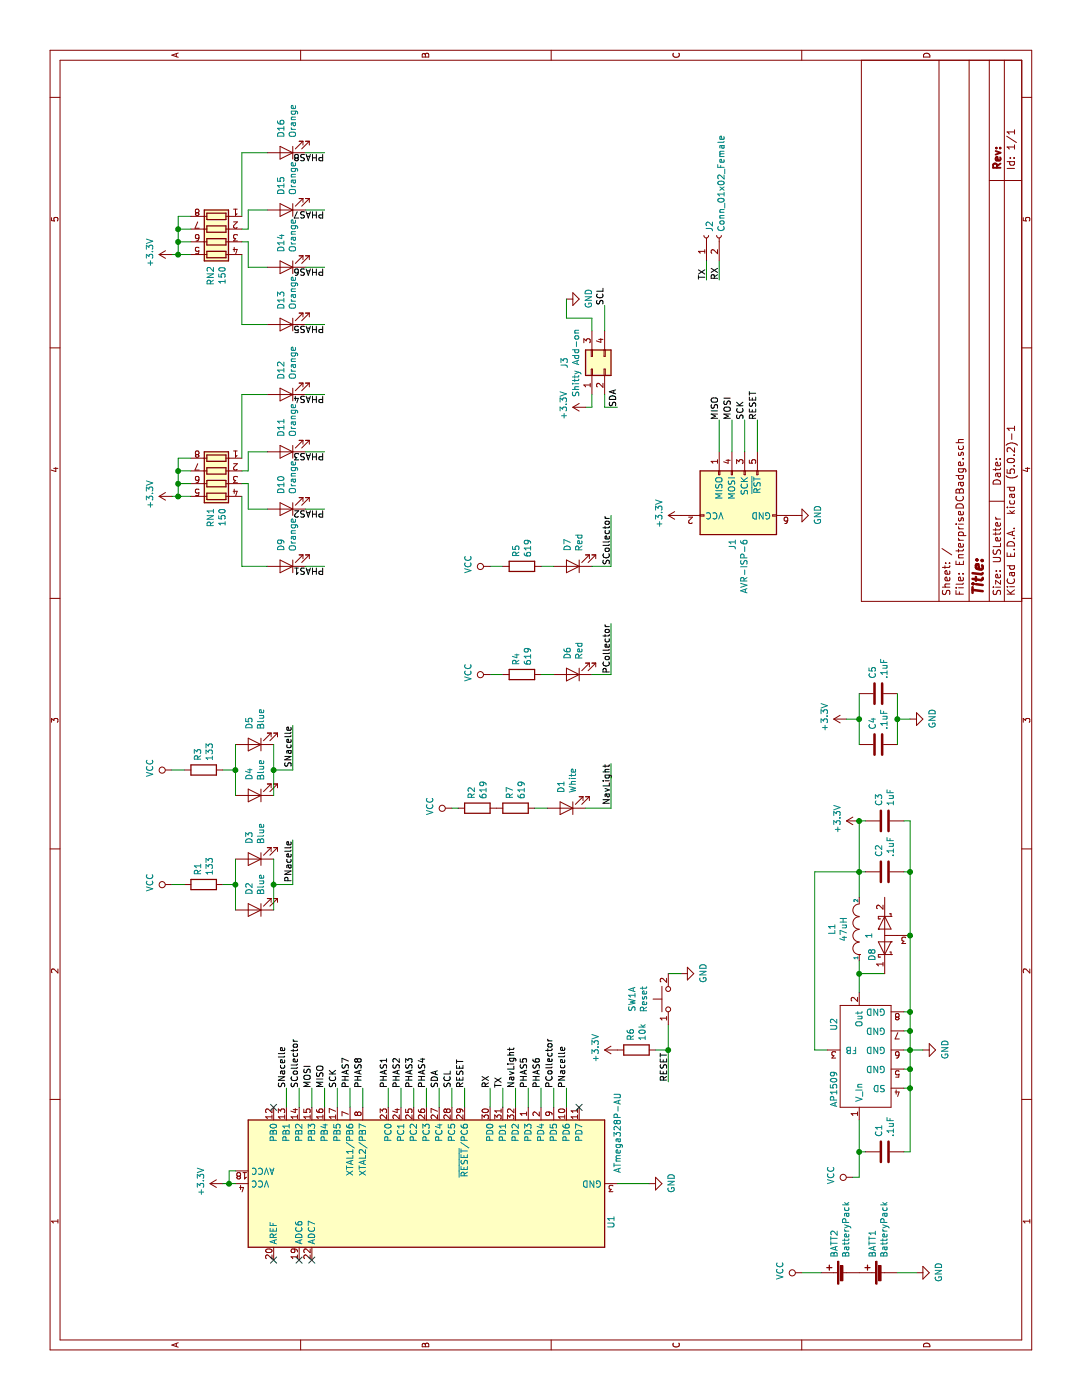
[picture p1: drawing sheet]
EESchema Schematic File Version 4
LIBS:EnterpriseDCBadge-cache
EELAYER 29 0
EELAYER END
$Descr USLetter 11000 8500
encoding utf-8
Sheet 1 1
Title ""
Date ""
Rev ""
Comp ""
Comment1 ""
Comment2 ""
Comment3 ""
Comment4 ""
$EndDescr
$Comp
L MCU_Microchip_ATmega:ATmega328P-AU U1
U 1 1
P 1700 3350
F 0 "U1" H 1400 1900 50  0000 C CNN
F 1 "ATmega328P-AU" H 2100 1850 50  0000 C CNN
F 2 "Package_QFP:TQFP-32_7x7mm_P0.8mm" H 1700 3350 50  0001 C CIN
F 3 "http://ww1.microchip.com/downloads/en/DeviceDoc/ATmega328_P%20AVR%20MCU%20with%20picoPower%20Technology%20Data%20Sheet%2040001984A.pdf" H 1700 3350 50  0001 C CNN
F 4 "ATMEGA328P-AURCT-ND" H 1700 3350 50  0001 C CNN "Part Number"
	1    1700 3350
	1    0    0    -1  
$EndComp
$Comp
L Device:LED D4
U 1 1
P 4750 2000
F 0 "D4" V 4788 1883 50  0000 R CNN
F 1 "Blue" V 4697 1883 50  0000 R CNN
F 2 "LED_SMD:2PLCC_flipped_noHole" H 4750 2000 50  0001 C CNN
F 3 "~" H 4750 2000 50  0001 C CNN
F 4 " 1497-1233-1-ND" V 4750 2000 50  0001 C CNN "Part Number"
	1    4750 2000
	0    -1   -1   0   
$EndComp
$Comp
L Device:LED D1
U 1 1
P 4650 4450
F 0 "D1" V 4688 4333 50  0000 R CNN
F 1 "White" V 4597 4333 50  0000 R CNN
F 2 "LED_SMD:3.8x1.2mm" H 4650 4450 50  0001 C CNN
F 3 "~" H 4650 4450 50  0001 C CNN
F 4 "160-1869-1-ND" V 4650 4450 50  0001 C CNN "Part Number"
	1    4650 4450
	0    -1   -1   0   
$EndComp
$Comp
L Device:LED D9
U 1 1
P 6550 2250
F 0 "D9" V 6588 2133 50  0000 R CNN
F 1 "Orange" V 6497 2133 50  0000 R CNN
F 2 "LED_SMD:2PLCC_flipped_noHole" H 6550 2250 50  0001 C CNN
F 3 "~" H 6550 2250 50  0001 C CNN
F 4 "475-2698-1-ND" V 6550 2250 50  0001 C CNN "Part Number"
	1    6550 2250
	0    -1   -1   0   
$EndComp
$Comp
L Device:LED D6
U 1 1
P 5700 4500
F 0 "D6" V 5738 4383 50  0000 R CNN
F 1 "Red" V 5647 4383 50  0000 R CNN
F 2 "LED_SMD:2PLCC_flipped_noHole" H 5700 4500 50  0001 C CNN
F 3 "~" H 5700 4500 50  0001 C CNN
F 4 "1497-1331-1-ND" V 5700 4500 50  0001 C CNN "Part Number"
	1    5700 4500
	0    -1   -1   0   
$EndComp
$Comp
L Device:LED D5
U 1 1
P 5150 2000
F 0 "D5" V 5188 1883 50  0000 R CNN
F 1 "Blue" V 5097 1883 50  0000 R CNN
F 2 "LED_SMD:2PLCC_flipped_noHole" H 5150 2000 50  0001 C CNN
F 3 "~" H 5150 2000 50  0001 C CNN
F 4 " 1497-1233-1-ND" V 5150 2000 50  0001 C CNN "Part Number"
	1    5150 2000
	0    -1   -1   0   
$EndComp
$Comp
L power:VCC #PWR0101
U 1 1
P 1000 6300
F 0 "#PWR0101" H 1000 6150 50  0001 C CNN
F 1 "VCC" H 1017 6473 50  0000 C CNN
F 2 "" H 1000 6300 50  0001 C CNN
F 3 "" H 1000 6300 50  0001 C CNN
	1    1000 6300
	1    0    0    -1  
$EndComp
$Comp
L Device:Battery_Cell BATT1
U 1 1
P 1000 6950
F 0 "BATT1" H 1118 7046 50  0000 L CNN
F 1 "BatteryPack" H 1118 6955 50  0000 L CNN
F 2 "customParts:BatteryHolder_MPD_BC12AAPC_2xAA_noHoles" V 1000 7010 50  0001 C CNN
F 3 "~" V 1000 7010 50  0001 C CNN
F 4 " BC12AAPC-ND" H 1000 6950 50  0001 C CNN "Part Number"
	1    1000 6950
	1    0    0    -1  
$EndComp
$Comp
L power:GND #PWR0102
U 1 1
P 1000 7200
F 0 "#PWR0102" H 1000 6950 50  0001 C CNN
F 1 "GND" H 1005 7027 50  0000 C CNN
F 2 "" H 1000 7200 50  0001 C CNN
F 3 "" H 1000 7200 50  0001 C CNN
	1    1000 7200
	1    0    0    -1  
$EndComp
Wire Wire Line
	1000 7050 1000 7200
$Comp
L power:VCC #PWR0103
U 1 1
P 4950 1350
F 0 "#PWR0103" H 4950 1200 50  0001 C CNN
F 1 "VCC" H 4967 1523 50  0000 C CNN
F 2 "" H 4950 1350 50  0001 C CNN
F 3 "" H 4950 1350 50  0001 C CNN
	1    4950 1350
	1    0    0    -1  
$EndComp
Wire Wire Line
	4950 1350 4950 1450
Wire Wire Line
	4950 1750 4950 1850
Wire Wire Line
	4950 1850 4750 1850
Wire Wire Line
	5150 1850 4950 1850
Connection ~ 4950 1850
Wire Wire Line
	4750 2150 4950 2150
$Comp
L Device:LED D2
U 1 1
P 3850 2000
F 0 "D2" V 3888 1883 50  0000 R CNN
F 1 "Blue" V 3797 1883 50  0000 R CNN
F 2 "LED_SMD:2PLCC_flipped_noHole" H 3850 2000 50  0001 C CNN
F 3 "~" H 3850 2000 50  0001 C CNN
F 4 " 1497-1233-1-ND" V 3850 2000 50  0001 C CNN "Part Number"
	1    3850 2000
	0    -1   -1   0   
$EndComp
$Comp
L Device:LED D3
U 1 1
P 4250 2000
F 0 "D3" V 4288 1883 50  0000 R CNN
F 1 "Blue" V 4197 1883 50  0000 R CNN
F 2 "LED_SMD:2PLCC_flipped_noHole" H 4250 2000 50  0001 C CNN
F 3 "~" H 4250 2000 50  0001 C CNN
F 4 " 1497-1233-1-ND" V 4250 2000 50  0001 C CNN "Part Number"
	1    4250 2000
	0    -1   -1   0   
$EndComp
$Comp
L Device:R R1
U 1 1
P 4050 1600
F 0 "R1" H 4120 1646 50  0000 L CNN
F 1 "133" H 4120 1555 50  0000 L CNN
F 2 "Resistor_SMD:R_1206_3216Metric" V 3980 1600 50  0001 C CNN
F 3 "~" H 4050 1600 50  0001 C CNN
F 4 "311-133FRCT-ND" H 4050 1600 50  0001 C CNN "Part Number"
	1    4050 1600
	1    0    0    -1  
$EndComp
$Comp
L power:VCC #PWR0104
U 1 1
P 4050 1350
F 0 "#PWR0104" H 4050 1200 50  0001 C CNN
F 1 "VCC" H 4067 1523 50  0000 C CNN
F 2 "" H 4050 1350 50  0001 C CNN
F 3 "" H 4050 1350 50  0001 C CNN
	1    4050 1350
	1    0    0    -1  
$EndComp
Wire Wire Line
	4050 1350 4050 1450
Wire Wire Line
	4050 1750 4050 1850
Wire Wire Line
	4050 1850 3850 1850
Wire Wire Line
	4250 1850 4050 1850
Connection ~ 4050 1850
Wire Wire Line
	3850 2150 4050 2150
Wire Wire Line
	4050 2300 4050 2150
Connection ~ 4050 2150
Wire Wire Line
	4050 2150 4250 2150
Wire Wire Line
	4950 2150 4950 2300
Wire Wire Line
	4950 2300 5300 2300
Connection ~ 4950 2150
Wire Wire Line
	4950 2150 5150 2150
$Comp
L Device:R R2
U 1 1
P 4650 3750
F 0 "R2" H 4720 3796 50  0000 L CNN
F 1 "619" H 4720 3705 50  0000 L CNN
F 2 "Resistor_SMD:R_1206_3216Metric" V 4580 3750 50  0001 C CNN
F 3 "~" H 4650 3750 50  0001 C CNN
F 4 "311-619FRCT-ND" H 4650 3750 50  0001 C CNN "Part Number"
	1    4650 3750
	1    0    0    -1  
$EndComp
$Comp
L power:VCC #PWR0105
U 1 1
P 4650 3550
F 0 "#PWR0105" H 4650 3400 50  0001 C CNN
F 1 "VCC" H 4667 3723 50  0000 C CNN
F 2 "" H 4650 3550 50  0001 C CNN
F 3 "" H 4650 3550 50  0001 C CNN
	1    4650 3550
	1    0    0    -1  
$EndComp
Wire Wire Line
	4650 3550 4650 3600
Wire Wire Line
	4650 4600 4650 4800
Wire Wire Line
	5700 3850 5700 3950
Wire Wire Line
	5700 4250 5700 4350
Wire Wire Line
	5700 4650 5700 4800
$Comp
L Device:LED D7
U 1 1
P 6550 4500
F 0 "D7" V 6588 4383 50  0000 R CNN
F 1 "Red" V 6497 4383 50  0000 R CNN
F 2 "LED_SMD:2PLCC_flipped_noHole" H 6550 4500 50  0001 C CNN
F 3 "~" H 6550 4500 50  0001 C CNN
F 4 "1497-1331-1-ND" V 6550 4500 50  0001 C CNN "Part Number"
	1    6550 4500
	0    -1   -1   0   
$EndComp
Wire Wire Line
	6550 3850 6550 3950
Wire Wire Line
	6550 4250 6550 4350
Wire Wire Line
	6550 4650 6550 4800
Text Label 4400 2300 2    50   ~ 0
PNacelle
Text Label 5300 2300 2    50   ~ 0
SNacelle
Text Label 5000 4800 2    50   ~ 0
NavLight
Text Label 6100 4800 2    50   ~ 0
PCollector
Text Label 6950 4800 2    50   ~ 0
SCollector
$Comp
L Device:LED D10
U 1 1
P 7000 2250
F 0 "D10" V 7038 2133 50  0000 R CNN
F 1 "Orange" V 6947 2133 50  0000 R CNN
F 2 "LED_SMD:2PLCC_flipped_noHole" H 7000 2250 50  0001 C CNN
F 3 "~" H 7000 2250 50  0001 C CNN
F 4 "475-2698-1-ND" V 7000 2250 50  0001 C CNN "Part Number"
	1    7000 2250
	0    -1   -1   0   
$EndComp
$Comp
L Device:LED D11
U 1 1
P 7450 2250
F 0 "D11" V 7488 2133 50  0000 R CNN
F 1 "Orange" V 7397 2133 50  0000 R CNN
F 2 "LED_SMD:2PLCC_flipped_noHole" H 7450 2250 50  0001 C CNN
F 3 "~" H 7450 2250 50  0001 C CNN
F 4 "475-2698-1-ND" V 7450 2250 50  0001 C CNN "Part Number"
	1    7450 2250
	0    -1   -1   0   
$EndComp
$Comp
L Device:LED D12
U 1 1
P 7900 2250
F 0 "D12" V 7938 2133 50  0000 R CNN
F 1 "Orange" V 7847 2133 50  0000 R CNN
F 2 "LED_SMD:2PLCC_flipped_noHole" H 7900 2250 50  0001 C CNN
F 3 "~" H 7900 2250 50  0001 C CNN
F 4 "475-2698-1-ND" V 7900 2250 50  0001 C CNN "Part Number"
	1    7900 2250
	0    -1   -1   0   
$EndComp
$Comp
L Device:R_Pack04 RN1
U 1 1
P 7200 1700
F 0 "RN1" H 7388 1746 50  0000 L CNN
F 1 "150" H 7388 1655 50  0000 L CNN
F 2 "Resistor_SMD:R_Array_Convex_4x1206" V 7475 1700 50  0001 C CNN
F 3 "~" H 7200 1700 50  0001 C CNN
F 4 "744C083151JPCT-ND" H 7200 1700 50  0001 C CNN "Part Number"
	1    7200 1700
	-1   0    0    -1  
$EndComp
Wire Wire Line
	7100 1900 6550 1900
Wire Wire Line
	6550 1900 6550 2100
Wire Wire Line
	7200 1900 7200 1950
Wire Wire Line
	7200 1950 7000 1950
Wire Wire Line
	7000 1950 7000 2100
Wire Wire Line
	7900 1900 7900 2100
Wire Wire Line
	7300 1900 7300 1950
Wire Wire Line
	7300 1950 7450 1950
Wire Wire Line
	7450 1950 7450 2100
Wire Wire Line
	7100 1350 7100 1400
Wire Wire Line
	7200 1500 7200 1400
Wire Wire Line
	7200 1400 7100 1400
Connection ~ 7100 1400
Wire Wire Line
	7100 1400 7100 1500
Wire Wire Line
	7300 1500 7300 1400
Wire Wire Line
	7300 1400 7200 1400
Connection ~ 7200 1400
Wire Wire Line
	7400 1500 7400 1400
Wire Wire Line
	7400 1400 7300 1400
Connection ~ 7300 1400
$Comp
L Device:LED D13
U 1 1
P 8450 2250
F 0 "D13" V 8488 2133 50  0000 R CNN
F 1 "Orange" V 8397 2133 50  0000 R CNN
F 2 "LED_SMD:2PLCC_flipped_noHole" H 8450 2250 50  0001 C CNN
F 3 "~" H 8450 2250 50  0001 C CNN
F 4 "475-2698-1-ND" V 8450 2250 50  0001 C CNN "Part Number"
	1    8450 2250
	0    -1   -1   0   
$EndComp
$Comp
L Device:LED D14
U 1 1
P 8900 2250
F 0 "D14" V 8938 2133 50  0000 R CNN
F 1 "Orange" V 8847 2133 50  0000 R CNN
F 2 "LED_SMD:2PLCC_flipped_noHole" H 8900 2250 50  0001 C CNN
F 3 "~" H 8900 2250 50  0001 C CNN
F 4 "475-2698-1-ND" V 8900 2250 50  0001 C CNN "Part Number"
	1    8900 2250
	0    -1   -1   0   
$EndComp
$Comp
L Device:LED D15
U 1 1
P 9350 2250
F 0 "D15" V 9388 2133 50  0000 R CNN
F 1 "Orange" V 9297 2133 50  0000 R CNN
F 2 "LED_SMD:2PLCC_flipped_noHole" H 9350 2250 50  0001 C CNN
F 3 "~" H 9350 2250 50  0001 C CNN
F 4 "475-2698-1-ND" V 9350 2250 50  0001 C CNN "Part Number"
	1    9350 2250
	0    -1   -1   0   
$EndComp
$Comp
L Device:LED D16
U 1 1
P 9800 2250
F 0 "D16" V 9838 2133 50  0000 R CNN
F 1 "Orange" V 9747 2133 50  0000 R CNN
F 2 "LED_SMD:2PLCC_flipped_noHole" H 9800 2250 50  0001 C CNN
F 3 "~" H 9800 2250 50  0001 C CNN
F 4 "475-2698-1-ND" V 9800 2250 50  0001 C CNN "Part Number"
	1    9800 2250
	0    -1   -1   0   
$EndComp
Wire Wire Line
	9000 1900 8450 1900
Wire Wire Line
	8450 1900 8450 2100
Wire Wire Line
	9100 1900 9100 1950
Wire Wire Line
	9100 1950 8900 1950
Wire Wire Line
	8900 1950 8900 2100
Wire Wire Line
	9800 1900 9800 2100
Wire Wire Line
	9200 1900 9200 1950
Wire Wire Line
	9200 1950 9350 1950
Wire Wire Line
	9350 1950 9350 2100
Wire Wire Line
	9000 1350 9000 1400
Wire Wire Line
	9100 1500 9100 1400
Wire Wire Line
	9100 1400 9000 1400
Connection ~ 9000 1400
Wire Wire Line
	9000 1400 9000 1500
Wire Wire Line
	9200 1500 9200 1400
Wire Wire Line
	9200 1400 9100 1400
Connection ~ 9100 1400
Wire Wire Line
	9300 1500 9300 1400
Wire Wire Line
	9300 1400 9200 1400
Connection ~ 9200 1400
$Comp
L power:GND #PWR0110
U 1 1
P 1700 5100
F 0 "#PWR0110" H 1700 4850 50  0001 C CNN
F 1 "GND" H 1705 4927 50  0000 C CNN
F 2 "" H 1700 5100 50  0001 C CNN
F 3 "" H 1700 5100 50  0001 C CNN
	1    1700 5100
	1    0    0    -1  
$EndComp
Wire Wire Line
	1700 4850 1700 5100
$Comp
L pspice:INDUCTOR L1
U 1 1
P 3700 6750
F 0 "L1" H 3700 6965 50  0000 C CNN
F 1 "47uH" H 3700 6874 50  0000 C CNN
F 2 "Inductor_SMD:L_1206_3216Metric_Pad1.42x1.75mm_HandSolder" H 3700 6750 50  0001 C CNN
F 3 "~" H 3700 6750 50  0001 C CNN
F 4 "490-12803-1-ND" H 3700 6750 50  0001 C CNN "Part Number"
	1    3700 6750
	1    0    0    -1  
$EndComp
$Comp
L power:GND #PWR0111
U 1 1
P 2750 7250
F 0 "#PWR0111" H 2750 7000 50  0001 C CNN
F 1 "GND" H 2755 7077 50  0000 C CNN
F 2 "" H 2750 7250 50  0001 C CNN
F 3 "" H 2750 7250 50  0001 C CNN
	1    2750 7250
	1    0    0    -1  
$EndComp
Wire Wire Line
	2450 7100 2450 7150
Wire Wire Line
	2450 7150 2600 7150
Wire Wire Line
	3050 7150 3050 7100
Wire Wire Line
	2900 7100 2900 7150
Connection ~ 2900 7150
Wire Wire Line
	2900 7150 3050 7150
Wire Wire Line
	2750 7100 2750 7150
Connection ~ 2750 7150
Wire Wire Line
	2750 7150 2900 7150
Wire Wire Line
	2600 7100 2600 7150
Connection ~ 2600 7150
Wire Wire Line
	2600 7150 2750 7150
Wire Wire Line
	2750 7150 2750 7250
$Comp
L Device:C C3
U 1 1
P 4550 6950
F 0 "C3" H 4665 6996 50  0000 L CNN
F 1 "1uF" H 4665 6905 50  0000 L CNN
F 2 "Capacitor_SMD:C_1206_3216Metric" H 4588 6800 50  0001 C CNN
F 3 "~" H 4550 6950 50  0001 C CNN
F 4 "732-7685-1-ND" H 4550 6950 50  0001 C CNN "Part Number"
	1    4550 6950
	1    0    0    -1  
$EndComp
$Comp
L power:VCC #PWR0112
U 1 1
P 1750 6700
F 0 "#PWR0112" H 1750 6550 50  0001 C CNN
F 1 "VCC" H 1767 6873 50  0000 C CNN
F 2 "" H 1750 6700 50  0001 C CNN
F 3 "" H 1750 6700 50  0001 C CNN
	1    1750 6700
	1    0    0    -1  
$EndComp
Wire Wire Line
	1750 6700 1750 6750
Wire Wire Line
	1750 6750 1950 6750
Wire Wire Line
	1950 6800 1950 6750
Connection ~ 1950 6750
Wire Wire Line
	1950 6750 2200 6750
Wire Wire Line
	3200 6750 3350 6750
Connection ~ 3350 6750
Wire Wire Line
	3350 6750 3450 6750
Wire Wire Line
	3950 6750 4150 6750
Wire Wire Line
	4550 6750 4550 6800
Wire Wire Line
	4150 6800 4150 6750
Connection ~ 4150 6750
Wire Wire Line
	4150 6750 4550 6750
Wire Wire Line
	4550 7150 4550 7100
Connection ~ 3050 7150
Wire Wire Line
	4150 7100 4150 7150
Connection ~ 4150 7150
Wire Wire Line
	4150 7150 4550 7150
Wire Wire Line
	1950 7100 1950 7150
Wire Wire Line
	1950 7150 2450 7150
Connection ~ 2450 7150
$Comp
L power:+3.3V #PWR0113
U 1 1
P 4550 6750
F 0 "#PWR0113" H 4550 6600 50  0001 C CNN
F 1 "+3.3V" H 4565 6923 50  0000 C CNN
F 2 "" H 4550 6750 50  0001 C CNN
F 3 "" H 4550 6750 50  0001 C CNN
	1    4550 6750
	1    0    0    -1  
$EndComp
Connection ~ 4550 6750
Wire Wire Line
	2750 6500 2750 6400
Wire Wire Line
	2750 6400 4150 6400
Wire Wire Line
	4150 6400 4150 6750
$Comp
L power:+3.3V #PWR0114
U 1 1
P 1700 1750
F 0 "#PWR0114" H 1700 1600 50  0001 C CNN
F 1 "+3.3V" H 1715 1923 50  0000 C CNN
F 2 "" H 1700 1750 50  0001 C CNN
F 3 "" H 1700 1750 50  0001 C CNN
	1    1700 1750
	1    0    0    -1  
$EndComp
Wire Wire Line
	1700 1750 1700 1800
Wire Wire Line
	1800 1850 1800 1800
Wire Wire Line
	1800 1800 1700 1800
Connection ~ 1700 1800
Wire Wire Line
	1700 1800 1700 1850
$Comp
L Device:R R6
U 1 1
P 2750 5000
F 0 "R6" H 2820 5046 50  0000 L CNN
F 1 "10k" H 2820 4955 50  0000 L CNN
F 2 "Resistor_SMD:R_1206_3216Metric" V 2680 5000 50  0001 C CNN
F 3 "~" H 2750 5000 50  0001 C CNN
F 4 "RMCF1206FT10K0CT-ND" H 2750 5000 50  0001 C CNN "Part Number"
	1    2750 5000
	1    0    0    -1  
$EndComp
$Comp
L power:+3.3V #PWR0115
U 1 1
P 2750 4850
F 0 "#PWR0115" H 2750 4700 50  0001 C CNN
F 1 "+3.3V" H 2765 5023 50  0000 C CNN
F 2 "" H 2750 4850 50  0001 C CNN
F 3 "" H 2750 4850 50  0001 C CNN
	1    2750 4850
	1    0    0    -1  
$EndComp
Wire Wire Line
	2950 5250 2750 5250
Wire Wire Line
	2750 5150 2750 5250
Connection ~ 2750 5250
$Comp
L power:GND #PWR0116
U 1 1
P 3350 5350
F 0 "#PWR0116" H 3350 5100 50  0001 C CNN
F 1 "GND" H 3355 5177 50  0000 C CNN
F 2 "" H 3350 5350 50  0001 C CNN
F 3 "" H 3350 5350 50  0001 C CNN
	1    3350 5350
	1    0    0    -1  
$EndComp
Wire Wire Line
	3350 5250 3350 5350
Text Label 2500 5250 0    50   ~ 0
RESET
Wire Wire Line
	2500 5250 2750 5250
Wire Wire Line
	4650 4800 5000 4800
Wire Wire Line
	5700 4800 6100 4800
Wire Wire Line
	6550 4800 6950 4800
Wire Wire Line
	4050 2300 4400 2300
$Comp
L Connector:AVR-ISP-6 J1
U 1 1
P 7050 5850
F 0 "J1" H 6770 5946 50  0000 R CNN
F 1 "AVR-ISP-6" H 6770 5855 50  0000 R CNN
F 2 "Connector_PinHeader_2.54mm:PinHeader_2x03_P2.54mm_Vertical" V 6800 5900 50  0001 C CNN
F 3 " ~" H 5775 5300 50  0001 C CNN
F 4 "609-3210-ND" H 7050 5850 50  0001 C CNN "Part Number"
	1    7050 5850
	1    0    0    -1  
$EndComp
Wire Wire Line
	2300 3650 2450 3650
Wire Wire Line
	7450 5950 7700 5950
Text Label 7700 5950 0    50   ~ 0
RESET
Text Label 2450 3650 0    50   ~ 0
RESET
Wire Wire Line
	7450 5750 7700 5750
Wire Wire Line
	7450 5850 7700 5850
Wire Wire Line
	7450 5650 7700 5650
Text Label 7700 5650 0    50   ~ 0
MISO
Text Label 7700 5750 0    50   ~ 0
MOSI
Text Label 7700 5850 0    50   ~ 0
SCK
Wire Wire Line
	2300 2450 2450 2450
Wire Wire Line
	2300 2550 2450 2550
Wire Wire Line
	2300 2650 2450 2650
Text Label 2450 2450 0    50   ~ 0
MOSI
Text Label 2450 2550 0    50   ~ 0
MISO
Text Label 2450 2650 0    50   ~ 0
SCK
Wire Wire Line
	2300 3850 2450 3850
Wire Wire Line
	2300 3950 2450 3950
Text Label 2450 3850 0    50   ~ 0
RX
Text Label 2450 3950 0    50   ~ 0
TX
$Comp
L power:GND #PWR0117
U 1 1
P 6950 6250
F 0 "#PWR0117" H 6950 6000 50  0001 C CNN
F 1 "GND" H 6955 6077 50  0000 C CNN
F 2 "" H 6950 6250 50  0001 C CNN
F 3 "" H 6950 6250 50  0001 C CNN
	1    6950 6250
	1    0    0    -1  
$EndComp
$Comp
L power:+3.3V #PWR0118
U 1 1
P 6950 5350
F 0 "#PWR0118" H 6950 5200 50  0001 C CNN
F 1 "+3.3V" H 6965 5523 50  0000 C CNN
F 2 "" H 6950 5350 50  0001 C CNN
F 3 "" H 6950 5350 50  0001 C CNN
	1    6950 5350
	1    0    0    -1  
$EndComp
Wire Wire Line
	2300 3050 2450 3050
Wire Wire Line
	2300 3150 2450 3150
Wire Wire Line
	2300 3250 2450 3250
Wire Wire Line
	2300 3350 2450 3350
Wire Wire Line
	2300 3450 2450 3450
Wire Wire Line
	2300 3550 2450 3550
Wire Wire Line
	2300 4050 2450 4050
Wire Wire Line
	2300 4150 2450 4150
Text Label 2450 3050 0    50   ~ 0
PHAS1
Text Label 2450 3150 0    50   ~ 0
PHAS2
Text Label 2450 3250 0    50   ~ 0
PHAS3
Text Label 2450 3350 0    50   ~ 0
PHAS4
Text Label 2450 3450 0    50   ~ 0
SDA
Text Label 2450 3550 0    50   ~ 0
SCL
Text Label 2450 4050 0    50   ~ 0
NavLight
Text Label 2450 4150 0    50   ~ 0
PHAS5
Wire Wire Line
	6550 2400 6550 2550
Wire Wire Line
	7000 2400 7000 2550
Wire Wire Line
	7450 2400 7450 2550
Wire Wire Line
	7900 2400 7900 2550
Wire Wire Line
	8450 2400 8450 2550
Wire Wire Line
	8900 2400 8900 2550
Wire Wire Line
	9350 2400 9350 2550
Wire Wire Line
	9800 2400 9800 2550
Text Label 6550 2550 1    50   ~ 0
PHAS1
Text Label 7000 2550 1    50   ~ 0
PHAS2
Text Label 7450 2550 1    50   ~ 0
PHAS3
Text Label 7900 2550 1    50   ~ 0
PHAS4
Text Label 8450 2550 1    50   ~ 0
PHAS5
Text Label 8900 2550 1    50   ~ 0
PHAS6
Text Label 9350 2550 1    50   ~ 0
PHAS7
Text Label 9800 2550 1    50   ~ 0
PHAS8
Wire Wire Line
	2300 4250 2450 4250
Text Label 2450 4250 0    50   ~ 0
PHAS6
Wire Wire Line
	2300 4350 2450 4350
Text Label 2450 4350 0    50   ~ 0
PCollector
Wire Wire Line
	2300 4450 2450 4450
Text Label 2450 4450 0    50   ~ 0
PNacelle
Wire Wire Line
	2300 2250 2450 2250
Text Label 2450 2250 0    50   ~ 0
SNacelle
Wire Wire Line
	2300 2350 2450 2350
Text Label 2450 2350 0    50   ~ 0
SCollector
$Comp
L Connector:Conn_01x02_Female J2
U 1 1
P 9150 5550
F 0 "J2" H 9177 5526 50  0000 L CNN
F 1 "Conn_01x02_Female" H 9177 5435 50  0000 L CNN
F 2 "Connector_PinHeader_2.54mm:PinHeader_1x02_P2.54mm_Vertical" H 9150 5550 50  0001 C CNN
F 3 "~" H 9150 5550 50  0001 C CNN
F 4 "609-4434-ND" H 9150 5550 50  0001 C CNN "Part Number"
	1    9150 5550
	1    0    0    -1  
$EndComp
Wire Wire Line
	8950 5550 8800 5550
Wire Wire Line
	8950 5650 8800 5650
Text Label 8800 5550 0    50   ~ 0
TX
Text Label 8800 5650 0    50   ~ 0
RX
$Comp
L Device:C C4
U 1 1
P 5150 6900
F 0 "C4" H 5265 6946 50  0000 L CNN
F 1 ".1uF" H 5265 6855 50  0000 L CNN
F 2 "Capacitor_SMD:C_1206_3216Metric" H 5188 6750 50  0001 C CNN
F 3 "~" H 5150 6900 50  0001 C CNN
F 4 "732-8086-1-ND" H 5150 6900 50  0001 C CNN "Part Number"
	1    5150 6900
	1    0    0    -1  
$EndComp
$Comp
L Device:C C5
U 1 1
P 5550 6900
F 0 "C5" H 5665 6946 50  0000 L CNN
F 1 ".1uF" H 5665 6855 50  0000 L CNN
F 2 "Capacitor_SMD:C_1206_3216Metric" H 5588 6750 50  0001 C CNN
F 3 "~" H 5550 6900 50  0001 C CNN
	1    5550 6900
	1    0    0    -1  
$EndComp
$Comp
L power:+3.3V #PWR0119
U 1 1
P 5350 6650
F 0 "#PWR0119" H 5350 6500 50  0001 C CNN
F 1 "+3.3V" H 5365 6823 50  0000 C CNN
F 2 "" H 5350 6650 50  0001 C CNN
F 3 "" H 5350 6650 50  0001 C CNN
	1    5350 6650
	1    0    0    -1  
$EndComp
$Comp
L power:GND #PWR0120
U 1 1
P 5350 7150
F 0 "#PWR0120" H 5350 6900 50  0001 C CNN
F 1 "GND" H 5355 6977 50  0000 C CNN
F 2 "" H 5350 7150 50  0001 C CNN
F 3 "" H 5350 7150 50  0001 C CNN
	1    5350 7150
	1    0    0    -1  
$EndComp
Wire Wire Line
	5150 7050 5350 7050
Wire Wire Line
	5350 7150 5350 7050
Connection ~ 5350 7050
Wire Wire Line
	5350 7050 5550 7050
Wire Wire Line
	5150 6750 5350 6750
Wire Wire Line
	5350 6650 5350 6750
Connection ~ 5350 6750
Wire Wire Line
	5350 6750 5550 6750
$Comp
L EnterpriseDCBadge-rescue:SW_Push_Dual_x2-Switch SW1
U 1 1
P 3150 5250
F 0 "SW1" H 3150 5535 50  0000 C CNN
F 1 "Reset" H 3150 5444 50  0000 C CNN
F 2 "Button_Switch_SMD:SW_SPST_EVQQ2" H 3150 5450 50  0001 C CNN
F 3 "" H 3150 5450 50  0001 C CNN
F 4 "CKN9088CT-ND" H 3150 5250 50  0001 C CNN "Part Number"
	1    3150 5250
	1    0    0    -1  
$EndComp
NoConn ~ 1100 2150
NoConn ~ 1100 2350
NoConn ~ 1100 2450
NoConn ~ 2300 2150
NoConn ~ 2300 4550
$Comp
L EnterpriseDCBadge-rescue:AP1509-Regulator_Switching U2
U 1 1
P 2300 6350
F 0 "U2" H 2900 6150 50  0000 L CNN
F 1 "AP1509" H 2300 6150 50  0000 L CNN
F 2 "Package_SO:PowerIntegrations_SO-8" H 3150 5800 50  0001 C CNN
F 3 "https://www.diodes.com/assets/Datasheets/AP1509.pdf" H 3150 5800 50  0001 C CNN
F 4 "AP1509-33SGDICT-ND" H 2300 6350 50  0001 C CNN "Part Number"
	1    2300 6350
	1    0    0    -1  
$EndComp
$Comp
L Connector_Generic:Conn_02x02_Top_Bottom J3
U 1 1
P 8100 4650
F 0 "J3" H 8150 4867 50  0000 C CNN
F 1 "Shitty Add-on" H 8150 4776 50  0000 C CNN
F 2 "Connector_PinHeader_2.54mm:PinHeader_2x02_P2.54mm_Vertical" H 8100 4650 50  0001 C CNN
F 3 "~" H 8100 4650 50  0001 C CNN
F 4 "S7070-ND" H 8100 4650 50  0001 C CNN "Part Number"
	1    8100 4650
	1    0    0    -1  
$EndComp
$Comp
L power:GND #PWR0122
U 1 1
P 8650 4450
F 0 "#PWR0122" H 8650 4200 50  0001 C CNN
F 1 "GND" H 8655 4277 50  0000 C CNN
F 2 "" H 8650 4450 50  0001 C CNN
F 3 "" H 8650 4450 50  0001 C CNN
	1    8650 4450
	1    0    0    -1  
$EndComp
Wire Wire Line
	2300 2750 2450 2750
Wire Wire Line
	2300 2850 2450 2850
Text Label 2450 2750 0    50   ~ 0
PHAS7
Text Label 2450 2850 0    50   ~ 0
PHAS8
Wire Wire Line
	8400 4750 8600 4750
Text Label 7800 4850 0    50   ~ 0
SDA
Text Label 8600 4750 0    50   ~ 0
SCL
Wire Wire Line
	7900 4750 7800 4750
Wire Wire Line
	7900 4650 7800 4650
Wire Wire Line
	7800 4650 7800 4600
Wire Wire Line
	8400 4650 8500 4650
Wire Wire Line
	8500 4650 8500 4450
Wire Wire Line
	8500 4450 8650 4450
Wire Wire Line
	7800 4750 7800 4850
$Comp
L Device:Battery_Cell BATT2
U 1 1
P 1000 6650
F 0 "BATT2" H 1118 6746 50  0000 L CNN
F 1 "BatteryPack" H 1118 6655 50  0000 L CNN
F 2 "customParts:BatteryHolder_MPD_BC12AAPC_2xAA_noHoles" V 1000 6710 50  0001 C CNN
F 3 "~" V 1000 6710 50  0001 C CNN
F 4 " BC12AAPC-ND" H 1000 6650 50  0001 C CNN "Part Number"
	1    1000 6650
	1    0    0    -1  
$EndComp
Wire Wire Line
	1000 6450 1000 6300
Wire Wire Line
	9300 1900 9800 1900
$Comp
L Device:R_Pack04 RN2
U 1 1
P 9100 1700
F 0 "RN2" H 9288 1746 50  0000 L CNN
F 1 "150" H 9288 1655 50  0000 L CNN
F 2 "Resistor_SMD:R_Array_Convex_4x1206" V 9375 1700 50  0001 C CNN
F 3 "~" H 9100 1700 50  0001 C CNN
F 4 "744C083151JPCT-ND" H 9100 1700 50  0001 C CNN "Part Number"
	1    9100 1700
	-1   0    0    -1  
$EndComp
Wire Wire Line
	7400 1900 7900 1900
$Comp
L Device:R R4
U 1 1
P 5700 4100
F 0 "R4" H 5770 4146 50  0000 L CNN
F 1 "619" H 5770 4055 50  0000 L CNN
F 2 "Resistor_SMD:R_1206_3216Metric" V 5630 4100 50  0001 C CNN
F 3 "~" H 5700 4100 50  0001 C CNN
F 4 "311-619FRCT-ND" H 5700 4100 50  0001 C CNN "Part Number"
	1    5700 4100
	1    0    0    -1  
$EndComp
$Comp
L Device:R R5
U 1 1
P 6550 4100
F 0 "R5" H 6620 4146 50  0000 L CNN
F 1 "619" H 6620 4055 50  0000 L CNN
F 2 "Resistor_SMD:R_1206_3216Metric" V 6480 4100 50  0001 C CNN
F 3 "~" H 6550 4100 50  0001 C CNN
F 4 "311-619FRCT-ND" H 6550 4100 50  0001 C CNN "Part Number"
	1    6550 4100
	1    0    0    -1  
$EndComp
$Comp
L Device:R R3
U 1 1
P 4950 1600
F 0 "R3" H 5020 1646 50  0000 L CNN
F 1 "133" H 5020 1555 50  0000 L CNN
F 2 "Resistor_SMD:R_1206_3216Metric" V 4880 1600 50  0001 C CNN
F 3 "~" H 4950 1600 50  0001 C CNN
F 4 "311-133FRCT-ND" H 4950 1600 50  0001 C CNN "Part Number"
	1    4950 1600
	1    0    0    -1  
$EndComp
$Comp
L Device:R R7
U 1 1
P 4650 4050
F 0 "R7" H 4720 4096 50  0000 L CNN
F 1 "619" H 4720 4005 50  0000 L CNN
F 2 "Resistor_SMD:R_1206_3216Metric" V 4580 4050 50  0001 C CNN
F 3 "~" H 4650 4050 50  0001 C CNN
F 4 "311-619FRCT-ND" H 4650 4050 50  0001 C CNN "Part Number"
	1    4650 4050
	1    0    0    -1  
$EndComp
Wire Wire Line
	4650 4200 4650 4300
$Comp
L Device:C C2
U 1 1
P 4150 6950
F 0 "C2" H 4265 6996 50  0000 L CNN
F 1 ".1uF" H 4265 6905 50  0000 L CNN
F 2 "Capacitor_SMD:C_1206_3216Metric" H 4188 6800 50  0001 C CNN
F 3 "~" H 4150 6950 50  0001 C CNN
F 4 "732-8086-1-ND" H 4150 6950 50  0001 C CNN "Part Number"
	1    4150 6950
	1    0    0    -1  
$EndComp
$Comp
L Device:C C1
U 1 1
P 1950 6950
F 0 "C1" H 2065 6996 50  0000 L CNN
F 1 ".1uF" H 2065 6905 50  0000 L CNN
F 2 "Capacitor_SMD:C_1206_3216Metric" H 1988 6800 50  0001 C CNN
F 3 "~" H 1950 6950 50  0001 C CNN
F 4 "732-8086-1-ND" H 1950 6950 50  0001 C CNN "Part Number"
	1    1950 6950
	1    0    0    -1  
$EndComp
$Comp
L power:+3.3V #PWR0106
U 1 1
P 7100 1350
F 0 "#PWR0106" H 7100 1200 50  0001 C CNN
F 1 "+3.3V" H 7115 1523 50  0000 C CNN
F 2 "" H 7100 1350 50  0001 C CNN
F 3 "" H 7100 1350 50  0001 C CNN
	1    7100 1350
	1    0    0    -1  
$EndComp
$Comp
L power:+3.3V #PWR0107
U 1 1
P 9000 1350
F 0 "#PWR0107" H 9000 1200 50  0001 C CNN
F 1 "+3.3V" H 9015 1523 50  0000 C CNN
F 2 "" H 9000 1350 50  0001 C CNN
F 3 "" H 9000 1350 50  0001 C CNN
	1    9000 1350
	1    0    0    -1  
$EndComp
$Comp
L power:+3.3V #PWR0108
U 1 1
P 7800 4600
F 0 "#PWR0108" H 7800 4450 50  0001 C CNN
F 1 "+3.3V" H 7815 4773 50  0000 C CNN
F 2 "" H 7800 4600 50  0001 C CNN
F 3 "" H 7800 4600 50  0001 C CNN
	1    7800 4600
	1    0    0    -1  
$EndComp
$Comp
L power:VCC #PWR0109
U 1 1
P 5700 3850
F 0 "#PWR0109" H 5700 3700 50  0001 C CNN
F 1 "VCC" H 5717 4023 50  0000 C CNN
F 2 "" H 5700 3850 50  0001 C CNN
F 3 "" H 5700 3850 50  0001 C CNN
	1    5700 3850
	1    0    0    -1  
$EndComp
$Comp
L power:VCC #PWR0121
U 1 1
P 6550 3850
F 0 "#PWR0121" H 6550 3700 50  0001 C CNN
F 1 "VCC" H 6567 4023 50  0000 C CNN
F 2 "" H 6550 3850 50  0001 C CNN
F 3 "" H 6550 3850 50  0001 C CNN
	1    6550 3850
	1    0    0    -1  
$EndComp
Wire Wire Line
	3350 6750 3350 6950
Wire Wire Line
	3050 7150 3650 7150
$Comp
L Device:D_Schottky_x2_ACom_KKA D8
U 1 1
P 3650 6950
F 0 "D8" H 3500 7050 50  0000 C CNN
F 1 "1" H 3650 7075 50  0000 C CNN
F 2 "Package_TO_SOT_SMD:SOT-23" H 3650 6950 50  0001 C CNN
F 3 "~" H 3650 6950 50  0001 C CNN
F 4 " BAS40-06LT1GOSCT-ND" H 3650 6950 50  0001 C CNN "Part Number"
	1    3650 6950
	1    0    0    -1  
$EndComp
Connection ~ 3650 7150
Wire Wire Line
	3650 7150 4150 7150
$EndSCHEMATC
